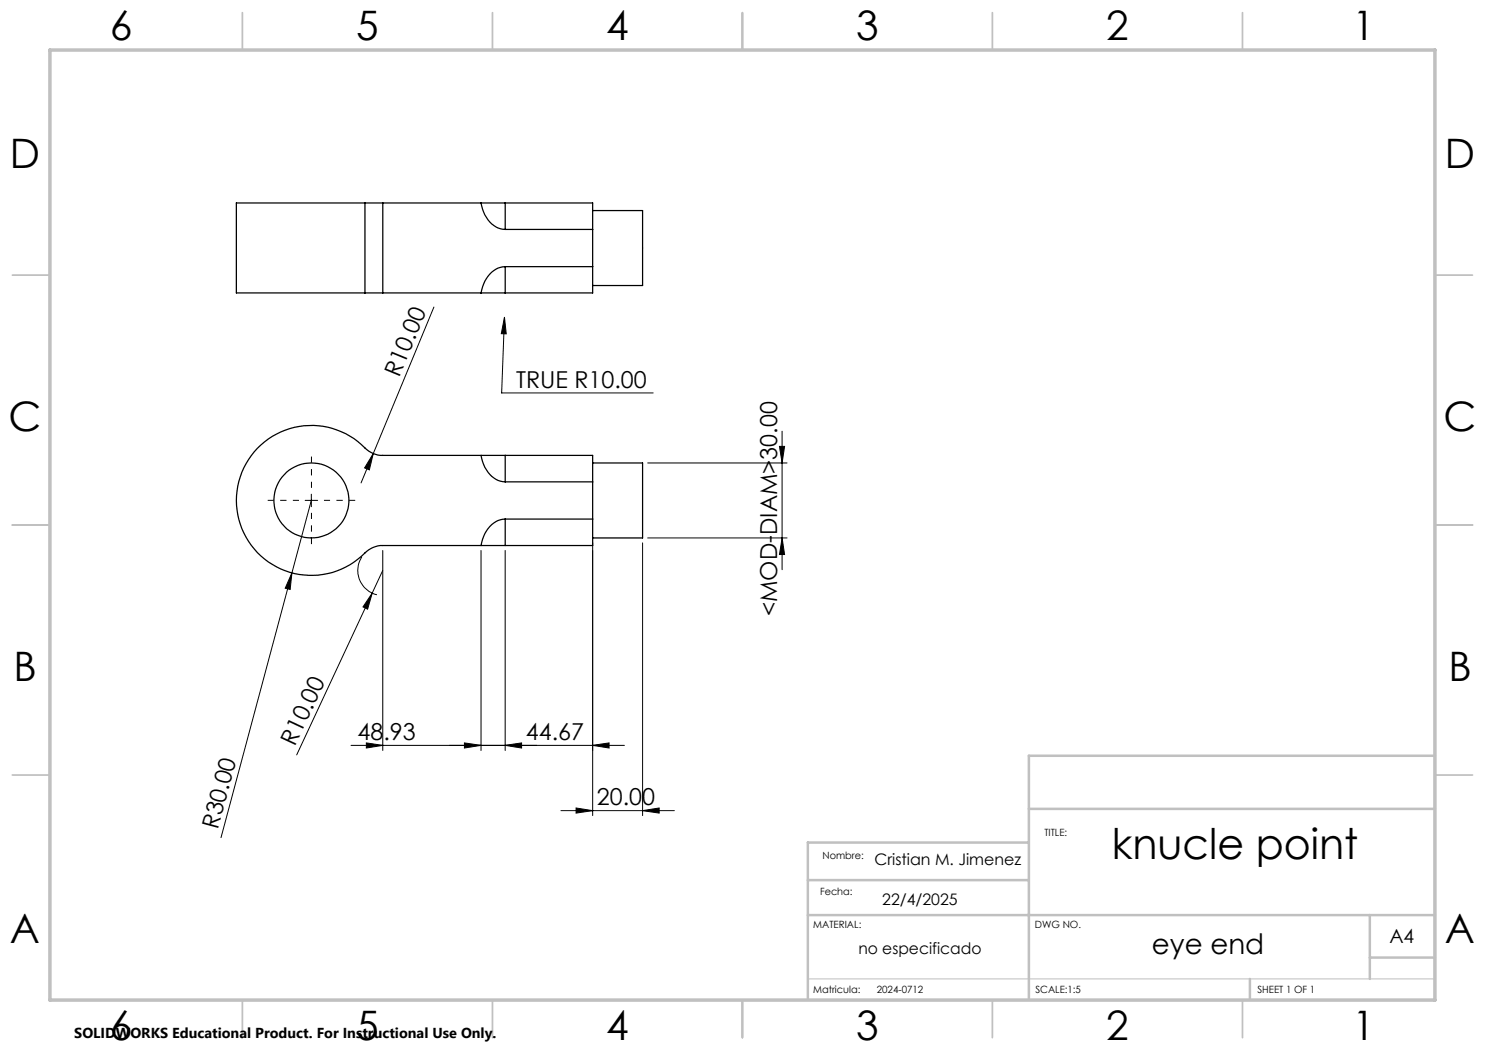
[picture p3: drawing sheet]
<svg xmlns="http://www.w3.org/2000/svg" width="297mm" height="210mm" viewBox="0 0 297 210" stroke-linecap="round" stroke-linejoin="round" font-family="sans-serif">
<g fill="none" stroke="#000" stroke-width=".25">
<path d="M73 40.6h-25.7v18h25.7M73 58.6h3.6M73 40.6h3.6M73 40.6v18M76.6 40.6v18M76.6 58.6h19.6M76.6 40.6h19.6M96.2 40.6a6 6 0 0 0 4.3 5.3h.5M96.2 40.6h4.8M96.2 58.6h4.8M101 53.3a5.3 5.3 0 0 0-4.7 4.7l-.1 .6M101 40.6h17.5v18h-17.5"/>
<path d="M101 40.6v5.3M101 53.3v5.3M101 45.9h17.5M101 53.3h17.5M118.5 42.1h10v15h-10M96.2 91.1h-19.6a5.5 5.5 0 0 1-4.3-2.2 15 15 0 0 0-21.2 1.2 15 15 0 0 0 1.1 21.1 15 15 0 0 0 21.1-.9l1.3-.8 1.5-.4h20.1M96.2 91.1a6 6 0 0 0 4.3 5.2l.5 .1M96.2 91.1h4.8M101 91.1h17.5v18h-17.5M101 96.4h17.5M101 91.1v5.3M118.5 92.6h10v15h-10"/>
<path d="M96.2 109.1h4.8M101 103.8a5.3 5.3 0 0 0-4.7 4.7l-.1 .6M101 103.8h17.5M101 103.8v5.3"/>
<circle cx="62.3" cy="100.1" r="7.5"/>
</g>
<g fill="none" stroke="#000" stroke-width=".2">
<path d="M86.8 61.4l-14.6 35.2M100.9 63.5l.3 3.3-.9-.1zM100.9 63.5l-.6 15.1h30.3M62.3 98.8v2.5M74.6 90.7l-.7 3.3-1-.4zM129.5 92.6h27.9M155.9 89.3h1l-.5 3.3zM156.4 86.2v27.7M58.4 114.6l-.4 3.3-1-.3zM61 100.1h2.5M62.3 100.1l-18.1 67.4M72.4 111.4a5 5 0 0 0 3 7.5"/>
<path d="M74.4 118.6l-.9 3.2-.9-.4zM76.6 114.1l-17.3 36.9M76.6 110.1v40M96.2 110.1v40M101 110.1v40M118.5 108.6v54.5M128.5 108.6v54.5M129.5 107.6h27.9M156.4 107.6l.5 3.3h-1zM70.2 149.1h54.7M73.3 148.6l3.3 .5-3.3 .5zM92.9 148.6l3.3 .5-3.3 .5z"/>
<path d="M101 149.1l3.3-.5v1zM118.5 149.1l3.3-.5v1zM112.2 162.1h22.7M115.2 161.6l3.3 .5-3.3 .5zM128.5 162.1l3.3-.5v1z"/>
</g>
<path d="M62.3 97.6v-6.3M59.8 100.1h-6.3M62.3 102.6v6.2M64.8 100.1h6.2" fill="none" stroke="#000" stroke-width=".2" stroke-dasharray="15.2 1.3 1.3 1.3" stroke-dashoffset="14" stroke-linecap="butt"/>
<path d="M161.6 195.8h125.4" fill="none" stroke="#c0c0c0" stroke-width=".2"/>
<g fill="none" stroke="#c0c0c0" stroke-width=".35">
<path d="M48.5 2.5v7.5M98.5 2.5v7.5M148.5 2.5v7.5M198.5 2.5v7.5M248.5 2.5v7.5M2.5 55h7.5M287 55h7.5M2.5 105h7.5M287 105h7.5M2.5 155h7.5M287 155h7.5M48.5 200v7.5"/>
<path d="M98.5 200v7.5M148.5 200v7.5M198.5 200v7.5M248.5 200v7.5"/>
</g>
<path d="M287 151.2h-81.2v48.8M161.6 176h44.2M205.8 161.8h81.2M205.8 168.5h-44.2v31.5M161.6 183h125.4M250 195.8v4.2M274 183v12.8M274 191.5h13" fill="none" stroke="#c0c0c0" stroke-width=".5"/>
<path d="M10 10h277v190h-277z" fill="none" stroke="#c0c0c0" stroke-width=".7"/>
<g fill="#000">
<path d="M74.6 90.7l-.7 3.3-1-.4zM58.4 114.6l-.4 3.3-1-.3zM74.4 118.6l-.9 3.2-.9-.4z"/>
<path d="M155.9 89.3h1l-.5 3.3zM156.4 107.6l.5 3.3h-1z"/>
<path d="M73.3 148.6l3.3 .5-3.3 .5zM101 149.1l3.3-.5v1z"/>
<path d="M92.9 148.6l3.3 .5-3.3 .5zM118.5 149.1l3.3-.5v1z"/>
<path d="M115.2 161.6l3.3 .5-3.3 .5zM128.5 162.1l3.3-.5v1zM100.9 63.5l-.6 3.2 .9 .1z"/>
</g>
<text font-size="8.5" x="222.3" y="171.8">knucle point</text>
<g font-size="8.1">
<text x="22" y="8">6</text>
<text x="71.2" y="8">5</text>
<text x="121.2" y="8">4</text>
<text x="171.2" y="8">3</text>
<text x="221.2" y="8">2</text>
<text x="270.5" y="8">1</text>
<text x="2" y="33.6">D</text>
<text x="289" y="33.6">D</text>
<text x="1.7" y="86.1">C</text>
<text x="288.7" y="86.1">C</text>
<text x="2.7" y="136.1">B</text>
<text x="289.7" y="136.1">B</text>
<text x="2" y="188.6">A</text>
<text x="289" y="188.6">A</text>
<text x="22" y="208">6</text>
<text x="71.2" y="208">5</text>
<text x="121.2" y="208">4</text>
<text x="171.2" y="208">3</text>
<text x="221.2" y="208">2</text>
<text x="270.5" y="208">1</text>
</g>
<text font-size="5.6" x="230.4" y="190.9">eye end</text>
<g font-size="4.7">
<text x="79.8" y="75.6" transform="rotate(-68 79.8 75.6)">R10.00</text>
<text x="103.2" y="77.6">TRUE R10.00</text>
<text x="155.4" y="123.2" transform="rotate(-90 155.4 123.2)">&lt;MOD-DIAM&gt;30.00</text>
<text x="59" y="149.4" transform="rotate(-65 59 149.4)">R10.00</text>
<text x="71.5" y="148.1">48.93</text>
<text x="105.2" y="148.1">44.67</text>
<text x="119.4" y="161.1">20.00</text>
<text x="43.6" y="166" transform="rotate(-75 43.6 166)">R30.00</text>
</g>
<text font-size="3.9" x="277.9" y="188.5">A4</text>
<g font-size="3.2">
<text x="174.9" y="173.1">Cristian M. Jimenez</text>
<text x="176.4" y="181">22/4/2025</text>
<text x="171.7" y="190.9">no especificado</text>
</g>
<text font-size="2.9" x="14.9" y="207.6">SOLIDWORKS Educational Product. For Instructional Use Only.</text>
<g font-size="2">
<text x="208.9" y="167.3">TITLE:</text>
<text x="164.5" y="171.8">Nombre:</text>
<text x="164" y="179">Fecha:</text>
<text x="162.6" y="185.5">MATERIAL:</text>
<text x="207" y="185.5">DWG NO.</text>
<text x="162.6" y="198.5">Matricula:</text>
<text x="175.4" y="198.5">2024-0712</text>
<text x="207.1" y="198.6">SCALE:1:5</text>
<text x="251.5" y="198.6">SHEET 1 OF 1</text>
</g>
</svg>
